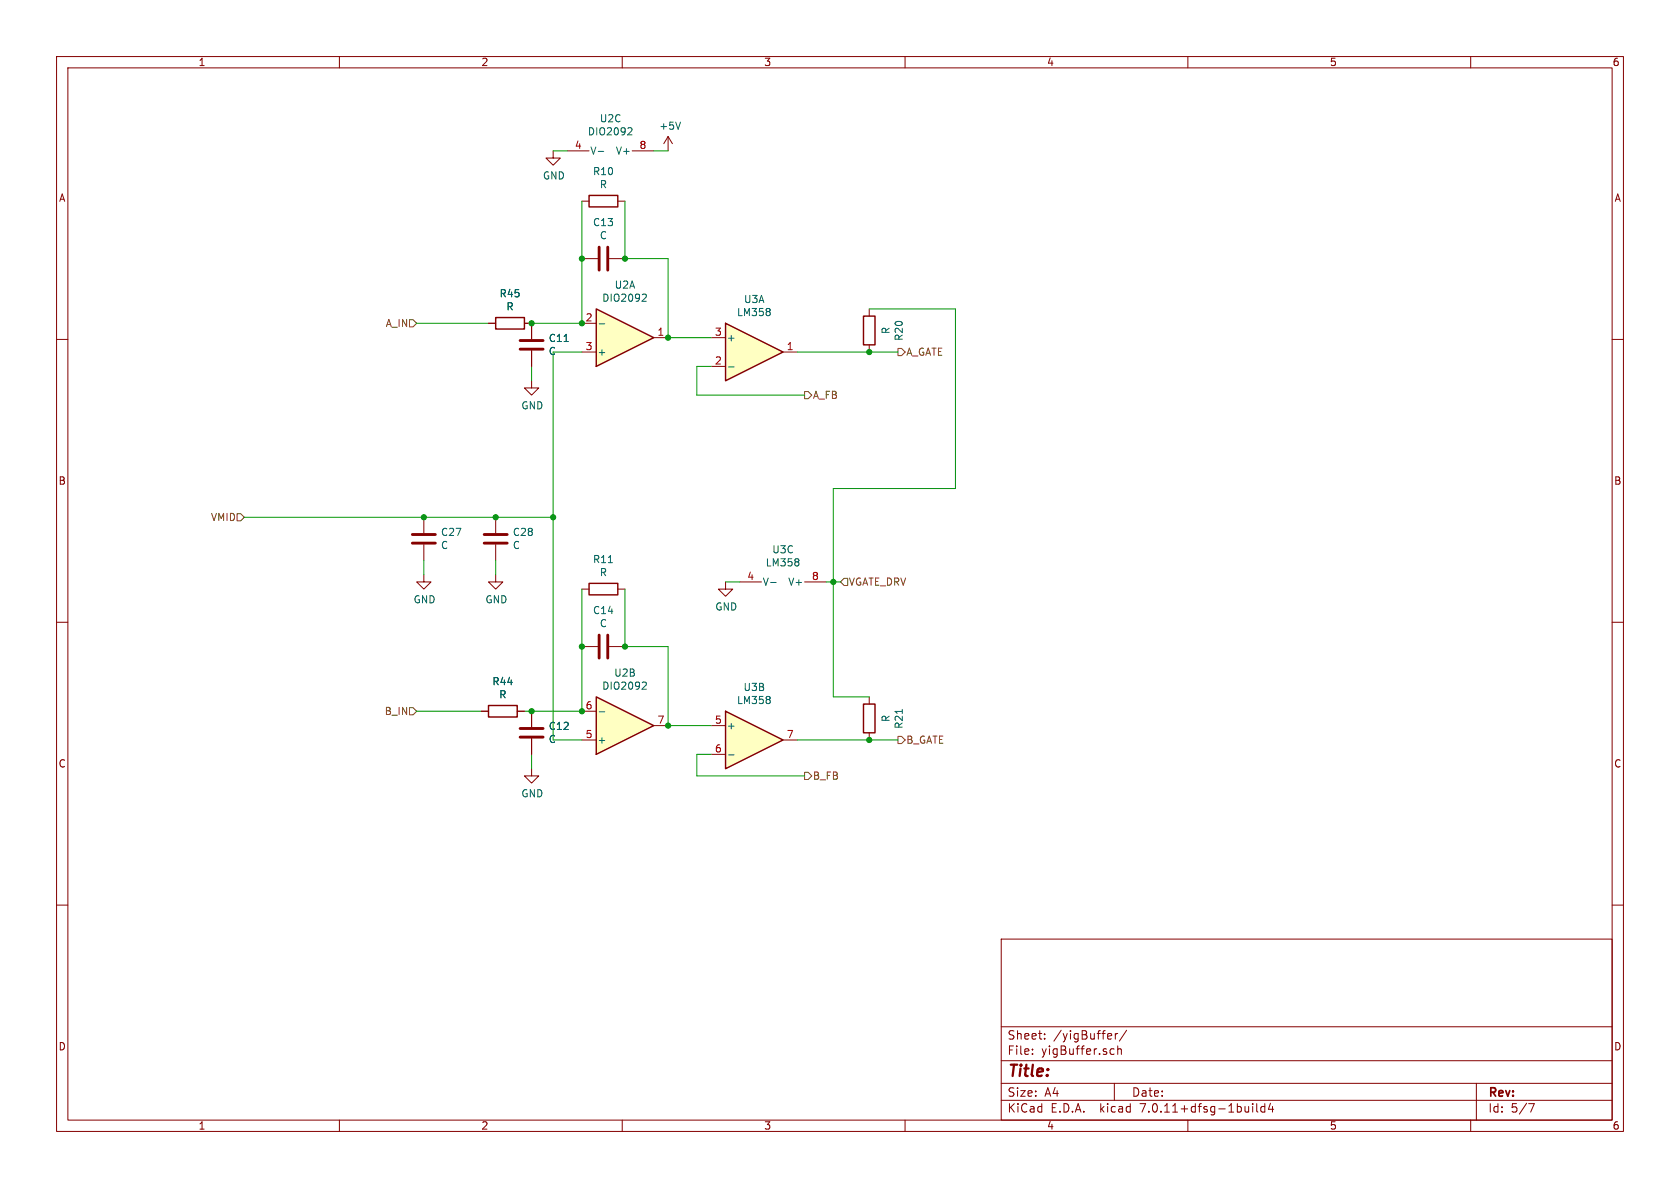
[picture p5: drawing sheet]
<svg xmlns="http://www.w3.org/2000/svg" width="297mm" height="210mm" viewBox="0 0 297 210" stroke-linecap="round" stroke-linejoin="round" font-family="sans-serif">
<g fill="none" stroke="#840000" stroke-width=".18">
<path d="M10 10h277v190h-277zM12 12h273v186h-273zM60 10v2M110 10v2M160 10v2M210 10v2M260 10v2M97.8 26.7v1.2h1.3l-1.3 1.3-1.3-1.3h1.3M100.3 26.7h3.8M102.9 35.6h1.2M109.2 35.6h1.3M111.8 26.7h3.8"/>
<path d="M118.1 24.1l-.8 1.3M118.1 24.1v2.6M118.1 24.1l.8 1.3M10 60h2M102.9 45.7h2.8M107.7 45.7h2.8M285 60h2M94 67.3v1.3h1.2l-1.2 1.3-1.3-1.3h1.3M87.6 91.4v2.8M87.6 96.3v2.8M10 110h2M102.9 104.1h1.2"/>
<path d="M102.9 114.3h2.8M107.7 114.3h2.8M109.2 104.1h1.3M128.3 102.9v1.2h1.2l-1.2 1.3-1.3-1.3h1.3M285 110h2M10 160h2M285 160h2M177 166h108v32h-108zM60 198v2M110 198v2M160 198v2M177 194.5h108"/>
<path d="M177 191.5h108M177 187.5h108M177 181.5h108M182.5 186.3v.1M182.5 185.5v.1M184.7 183.6v.1M184.7 182.8v.1M196.3 182.7l.2 .4-.7 .1M196.5 183.6l-.2 .1M196.5 185.4l.5 .1M197 186.3l-.5 .1M197 191.5v3"/>
<path d="M197.2 182.7v1M197.6 182.7l-.3 .1-.1 .2M197.6 185.5l.2-.1 .4 .1v.9M197.6 184.9v1.5M199.2 182.1l-1.3 2M210 198v2M221.5 195.1v.1M221.5 195.6v1M222.2 195.1v1.3l.2 .2M223.6 195.1v1.5M223.6 195.7l-.4-.1-.3 .3v.4l.1 .2h.6M224.6 195l-.4 1.1h1"/>
<path d="M225 195.6v1M260 198v2M261 191.5v6.5M270.2 195.1h1l-.6 1.5"/>
</g>
<path d="M105.9 43.7v4.1M107.4 43.7v4.1M85.6 96h4.1M85.6 94.5h4.1M105.9 112.3v4M107.4 112.3v4" fill="none" stroke="#840000" stroke-width=".51"/>
<path d="M105.8 26.8h.9M111.2 22.6h.4l.1 .3-.8 .9h.8M120.3 21.6l-.4 1.3M107.6 99.5h.7" fill="none" stroke="#006464" stroke-width=".18"/>
<path d="M104.1 34.5h5.1v2.1h-5.1zM104.1 103.1h5.1v2.1h-5.1z" fill="none" stroke="#840000" stroke-width=".25"/>
<path d="M105.4 123.2l10.2 5.1-10.2 5.1z" fill="#ffffc2"/>
<path d="M105.4 123.2l10.2 5.1-10.2 5.1z" fill="none" stroke="#840000" stroke-width=".25"/>
<path d="M130.8 102.9h3.8M142.2 102.9h3.8M102.9 130.8h2.5M102.9 125.7h2.5M115.6 128.3h2.5" fill="none" stroke="#840000" stroke-width=".18"/>
<path d="M141.2 98.9v.3M141.2 99.4v.5M136.2 103h1M105.9 125.8h1M113.7 120.6h.4l.2 .3-.8 .9h.8" fill="none" stroke="#006464" stroke-width=".18"/>
<path d="M128.3 57.2l10.1 5-10.1 5.1z" fill="#ffffc2"/>
<path d="M128.3 57.2l10.1 5-10.1 5.1zM152.7 124.5h2v5h-2z" fill="none" stroke="#840000" stroke-width=".25"/>
<path d="M125.7 59.7h2.6M125.7 64.8h2.6M138.4 62.2h2.6M87.6 101.6v1.3h1.3l-1.3 1.2-1.2-1.2h1.2M153.7 123.2v1.3M153.7 129.5v1.3" fill="none" stroke="#840000" stroke-width=".18"/>
<path d="M136.1 54.7v.3M136.1 55.2v.5M128.8 64.9h1M159.5 125.4v.7" fill="none" stroke="#006464" stroke-width=".18"/>
<path d="M105.4 54.6l10.2 5.1-10.2 5.1z" fill="#ffffc2"/>
<path d="M87.6 56.1h5.1v2.1h-5.1zM105.4 54.6l10.2 5.1-10.2 5.1zM86.4 124.7h5v2h-5z" fill="none" stroke="#840000" stroke-width=".25"/>
<path d="M86.4 57.2h1.2M92.7 57.2h1.3v2.7M102.9 57.2h2.5M115.6 59.7h2.5M94 62v2.8M102.9 62.2h2.5M85.1 125.7h1.3M91.4 125.7h1.3M94 135.9v1.3h1.2l-1.2 1.2-1.3-1.2h1.3" fill="none" stroke="#840000" stroke-width=".18"/>
<path d="M105.9 57.2h1M113.7 52h.4l.2 .4-.8 .9h.8M99.7 60.4h.8" fill="none" stroke="#006464" stroke-width=".18"/>
<path d="M91.9 61.7h4.1M91.9 60.2h4.1" fill="none" stroke="#840000" stroke-width=".51"/>
<path d="M128.3 125.7l10.1 5.1-10.1 5.1z" fill="#ffffc2"/>
<path d="M152.7 55.9h2v5.1h-2zM128.3 125.7l10.1 5.1-10.1 5.1z" fill="none" stroke="#840000" stroke-width=".25"/>
<g fill="none" stroke="#840000" stroke-width=".18">
<path d="M86.4 57.2h1.2M92.7 57.2h1.3v2.7M153.7 54.6v1.3M94 62v2.8M153.7 61v1.2M74.9 91.4v2.8M74.9 96.3v2.8M74.9 101.6v1.3h1.3l-1.3 1.2-1.2-1.2h1.2M85.1 125.7h1.3M91.4 125.7h1.3M94 125.7v2.8M94 130.6v2.8"/>
<path d="M125.7 128.3h2.6M125.7 133.4h2.6M138.4 130.8h2.6"/>
</g>
<path d="M99.7 60.4h.8M128.8 133.4h1M136.1 123.2v.3M136.1 123.8v.5" fill="none" stroke="#006464" stroke-width=".18"/>
<path d="M72.9 96h4.1M72.9 94.5h4.1M91.9 130.3h4.1M91.9 128.8h4.1" fill="none" stroke="#840000" stroke-width=".51"/>
<path d="M72.4 56.5h.6l.7 .7-.7 .6h-.6zM142.2 69.2h.7l.6 .7-.6 .6h-.7zM158.7 61.6h.7l.6 .6-.6 .7h-.7zM41.9 90.8h.6l.7 .6-.7 .7h-.6zM149.2 102.2h.7v1.3h-.7l-.6-.6zM72.4 125.1h.6l.7 .6-.7 .7h-.6zM142.2 136.5h.7l.6 .7-.6 .6h-.7zM158.7 130.2h.7l.6 .6-.6 .6h-.7z" fill="none" stroke="#725600" stroke-width=".18"/>
<g fill="none" stroke="#009600" stroke-width=".18">
<path d="M97.8 26.7h2.5M102.9 35.6v21.6h-8.9M110.5 35.6v10.1h7.6v14h7.6M115.6 26.7h2.5M73.7 57.2h12.7M153.7 54.6h15.2v31.8h-21.6v36.8h6.4M94 64.8v2.5M102.9 62.2h-5.1v68.6h5.1M125.7 64.8h-2.5v5.1h19M141 62.2h17.7M43.2 91.4h54.6M74.9 99.1v2.5"/>
<path d="M87.6 99.1v2.5M102.9 104.1v21.6h-10.2M110.5 104.1v10.2h7.6v14h7.6M128.3 102.9h2.5M146 102.9h2.6M73.7 125.7h11.4M94 133.4v2.5M125.7 133.4h-2.5v3.8h19M141 130.8h17.7"/>
</g>
<g fill="#009600" stroke="#009600" stroke-width=".18">
<circle cx="153.7" cy="62.2" r=".46"/>
<circle cx="102.9" cy="45.7" r=".46"/>
<circle cx="102.9" cy="57.2" r=".46"/>
<circle cx="118.1" cy="59.7" r=".46"/>
<circle cx="94" cy="57.2" r=".46"/>
<circle cx="110.5" cy="45.7" r=".46"/>
<circle cx="118.1" cy="128.3" r=".46"/>
<circle cx="147.3" cy="102.9" r=".46"/>
<circle cx="153.7" cy="130.8" r=".46"/>
<circle cx="87.6" cy="91.4" r=".46"/>
<circle cx="102.9" cy="125.7" r=".46"/>
<circle cx="94" cy="125.7" r=".46"/>
<circle cx="110.5" cy="114.3" r=".46"/>
<circle cx="102.9" cy="114.3" r=".46"/>
<circle cx="97.8" cy="91.4" r=".46"/>
<circle cx="74.9" cy="91.4" r=".46"/>
</g>
<text font-size="2.8" fill="#840000" x="178" y="190.9">Title:</text>
<g font-size="2.1" fill="#840000">
<text x="178" y="184">Sheet:</text>
<text x="186.2" y="184">/yigBuffer/</text>
<text x="178" y="186.7">File:</text>
<text x="184.1" y="186.7">yigBuffer.sch</text>
<text x="178" y="196.9">KiCad</text>
<text x="178" y="194.1">Size:</text>
<text x="184.7" y="194.1">A4</text>
<text x="185.7" y="196.9">E.D.A.</text>
<text x="194.6" y="196.9">kicad</text>
<text x="200" y="194.1">Date:</text>
<text x="201.8" y="196.9">7.0.11+dfsg-1build4</text>
<text x="263" y="194.3">Rev:</text>
<text x="263" y="196.9">Id:</text>
<text x="267.1" y="196.9">5/7</text>
</g>
<g font-size="1.8" fill="#840000">
<text x="35" y="11.9">1</text>
<text x="85" y="11.9">2</text>
<text x="135" y="11.9">3</text>
<text x="185" y="11.9">4</text>
<text x="235" y="11.9">5</text>
<text x="285" y="11.9">6</text>
<text x="10.3" y="35.9">A</text>
<text x="285.3" y="35.9">A</text>
<text x="10.3" y="85.9">B</text>
<text x="285.3" y="85.9">B</text>
<text x="10.3" y="135.9">C</text>
<text x="285.3" y="135.9">C</text>
<text x="10.3" y="185.9">D</text>
<text x="285.3" y="185.9">D</text>
<text x="35" y="199.9">1</text>
<text x="85" y="199.9">2</text>
<text x="135" y="199.9">3</text>
<text x="185" y="199.9">4</text>
<text x="235" y="199.9">5</text>
<text x="285" y="199.9">6</text>
</g>
<g font-size="1.8" fill="#006464">
<text x="105.9" y="21.8">U2C</text>
<text x="116.5" y="23.1">+5V</text>
<text x="103.8" y="24.1">DIO2092</text>
<text x="104.3" y="27.5">V-</text>
<text x="108.8" y="27.5">V+</text>
<text x="95.9" y="31.9">GND</text>
<text x="104.7" y="31.2">R10</text>
<text x="105.9" y="33.5">R</text>
<text x="104.7" y="40.2">C13</text>
<text x="105.9" y="42.5">C</text>
<text x="88.2" y="52.8">R45</text>
<text x="106.4" y="53.5">DIO2092</text>
<text x="108.6" y="51.2">U2A</text>
<text x="131.4" y="53.8">U3A</text>
<text x="89.4" y="55.1">R</text>
<text x="130.2" y="56.1">LM358</text>
<text x="157.5" y="59.2" transform="rotate(-90 157.5 59.2)">R</text>
<text x="96.9" y="60.7">C11</text>
<text x="96.9" y="63">C</text>
<text x="105.5" y="63.1">+</text>
<text x="128.4" y="60.6">+</text>
<text x="159.8" y="60.4" transform="rotate(-90 159.8 60.4)">R20</text>
<text x="92.1" y="72.6">GND</text>
<text x="77.9" y="94.9">C27</text>
<text x="90.6" y="94.9">C28</text>
<text x="77.9" y="97.3">C</text>
<text x="90.6" y="97.3">C</text>
<text x="104.7" y="99.7">R11</text>
<text x="135.3" y="100.3">LM358</text>
<text x="136.4" y="98">U3C</text>
<text x="73" y="106.9">GND</text>
<text x="85.7" y="106.9">GND</text>
<text x="105.9" y="102.1">R</text>
<text x="134.7" y="103.7">V-</text>
<text x="139.2" y="103.7">V+</text>
<text x="104.7" y="108.8">C14</text>
<text x="105.9" y="111.1">C</text>
<text x="126.4" y="108.1">GND</text>
<text x="108.5" y="119.8">U2B</text>
<text x="87" y="121.3">R44</text>
<text x="88.2" y="123.6">R</text>
<text x="106.4" y="122.1">DIO2092</text>
<text x="130.2" y="124.7">LM358</text>
<text x="131.3" y="122.4">U3B</text>
<text x="96.9" y="129.2">C12</text>
<text x="96.9" y="131.5">C</text>
<text x="105.5" y="131.7">+</text>
<text x="128.4" y="129.1">+</text>
<text x="157.5" y="127.7" transform="rotate(-90 157.5 127.7)">R</text>
<text x="159.8" y="128.9" transform="rotate(-90 159.8 128.9)">R21</text>
<text x="92.1" y="141.1">GND</text>
</g>
<g font-size="1.8" fill="#a90000">
<text x="101.5" y="26.4">4</text>
<text x="113" y="26.4">8</text>
<text x="103.4" y="56.9">2</text>
<text x="116.1" y="59.4">1</text>
<text x="126.3" y="59.4">3</text>
<text x="103.4" y="62">3</text>
<text x="126.3" y="64.5">2</text>
<text x="139" y="62">1</text>
<text x="132" y="102.6">4</text>
<text x="143.4" y="102.6">8</text>
<text x="103.4" y="125.5">6</text>
<text x="103.4" y="130.6">5</text>
<text x="116.1" y="128">7</text>
<text x="126.3" y="128">5</text>
<text x="139" y="130.6">7</text>
<text x="126.3" y="133.1">6</text>
</g>
<g font-size="1.8" fill="#725600">
<text x="68.1" y="58">A_IN</text>
<text x="160.1" y="63.1">A_GATE</text>
<text x="143.6" y="70.7">A_FB</text>
<text x="37.2" y="92.3">VMID</text>
<text x="150" y="103.7">VGATE_DRV</text>
<text x="67.9" y="126.6">B_IN</text>
<text x="160.1" y="131.7">B_GATE</text>
<text x="143.6" y="138">B_FB</text>
</g>
</svg>
